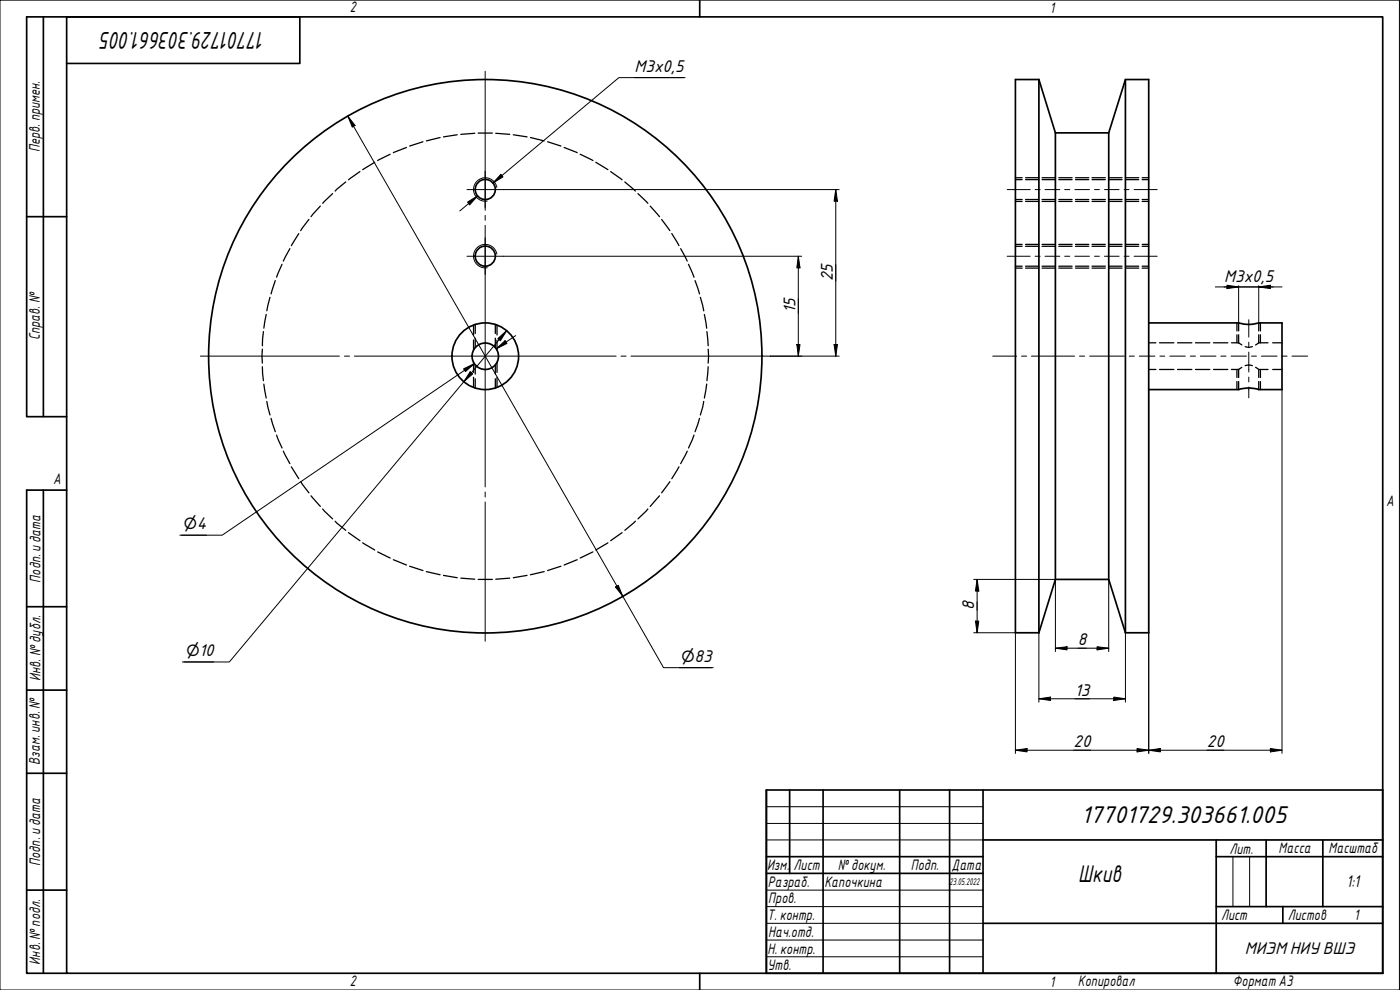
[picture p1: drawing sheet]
<svg xmlns="http://www.w3.org/2000/svg" width="420mm" height="297mm" viewBox="0 0 420 297" stroke-linecap="round" stroke-linejoin="round" font-family="sans-serif">
<g fill="none" stroke="#000" stroke-width=".38">
<path d="M142.5 40l-4.2 .3M143.5 39.9h4.3M148.8 40l4.2 .3M99.8 58.1l-3 2.9M103.8 54.6l-3.2 2.7M108 51.5l-3.4 2.5M112.5 48.7l-3.7 2.2M117.1 46.3l-3.8 1.9M122 44.2l-4 1.6M126.9 42.5l-4 1.3M132.1 41.3l-4.1 1M137.2 40.4l-4.1 .7"/>
<path d="M154.1 40.4l4.1 .7M159.2 41.3l4.1 1M164.3 42.5l4 1.3M169.3 44.2l3.9 1.6M174.1 46.3l3.8 1.9M178.8 48.7l3.6 2.2M183.3 51.5l3.4 2.5M187.5 54.6l3.2 2.7M191.5 58.1l2.9 2.9M304.7 59.9h2.1M304.7 53.9h2.1M304.7 53.3h2.1"/>
<path d="M307.8 59.9h4M307.8 53.9h4M307.8 53.3h4M312.7 59.9h4M312.7 53.9h4M312.7 53.3h4M317.8 59.9h4M317.8 53.9h4M317.8 53.3h4M322.8 59.9h4M322.8 53.9h4M322.8 53.3h4"/>
<path d="M327.7 59.9h4M327.7 53.9h4M327.7 53.3h4M332.7 59.9h4M332.7 53.9h4M332.7 53.3h4M337.8 59.9h4M337.8 53.9h4M337.8 53.3h4M342.8 59.9h1.9M342.8 53.9h1.9M342.8 53.3h1.9"/>
<path d="M84.6 79.3l-1.6 3.9M87 74.6l-2 3.7M89.7 70.1l-2.3 3.6M92.7 65.8l-2.5 3.4M96.1 61.8l-2.8 3.2M195.1 61.8l2.8 3.2M198.6 65.8l2.4 3.4M201.6 70.1l2.2 3.6M204.3 74.6l1.9 3.7M206.6 79.3l1.7 3.9M304.7 79.9h2.1M304.7 73.9h2.1"/>
<path d="M304.7 60.4h2.1M304.7 73.3h2.1M307.8 79.9h4M307.8 73.9h4M307.8 60.4h4M307.8 73.3h4M312.7 79.9h4M312.7 73.9h4M312.7 60.4h4M312.7 73.3h4M317.8 79.9h4M317.8 73.9h4"/>
<path d="M317.8 60.4h4M317.8 73.3h4M322.8 79.9h4M322.8 73.9h4M322.8 60.4h4M322.8 73.3h4M327.7 79.9h4M327.7 73.9h4M327.7 60.4h4M327.7 73.3h4M332.7 79.9h4M332.7 73.9h4"/>
<path d="M332.7 60.4h4M332.7 73.3h4M337.8 79.9h4M337.8 73.9h4M337.8 60.4h4M337.8 73.3h4M342.8 79.9h1.9M342.8 73.9h1.9M342.8 60.4h1.9M342.8 73.3h1.9M79.1 99.5l-.4 4.2M79.9 94.3l-.7 4.2"/>
<path d="M81 89.2l-.9 4.1M82.6 84.2l-1.3 4M142.1 97.5v3M142.6 97.3v2.8M148.7 97.3v2.8M149.2 97.5v3M208.6 84.2l1.3 4M210.2 89.2l1 4.1M211.4 94.3l.7 4.2M212.2 99.5l.3 4.2M304.7 80.4h2.1M307.8 80.4h4"/>
<path d="M312.7 80.4h4M317.8 80.4h4M322.8 80.4h4M327.7 80.4h4M332.7 80.4h4M337.8 80.4h4M342.8 80.4h1.9M371.2 96.9v2.4M371.7 96.9v2.4M377.8 96.9v2.4M378.3 96.9v2.4M78.7 110l.4 4.2"/>
<path d="M78.7 104.8v4.2M79.2 115.2l.7 4.2M142.1 102v3M142.1 108.7v3M142.1 113.2v3M142.6 101.5v2.8M142.6 109.5v2.8M142.6 113.7v2.7M148.7 101.5v2.8M148.7 109.5v2.8M148.7 113.7v2.7M149.2 102v3"/>
<path d="M149.2 108.7v3M149.2 113.2v3M212.1 115.2l-.7 4.2M212.5 110l-.3 4.2M212.5 104.8v4.2M344.7 110.9h2.2M344.7 102.9h2.2M348 110.9h4.3M348 102.9h4.3M353.4 110.9h4.3M353.4 102.9h4.3M358.8 110.9h4.3"/>
<path d="M358.8 102.9h4.3M364.2 110.9h4.3M364.2 102.9h4.3M369.6 110.9h2.1M369.6 102.9h2.1M371.2 100.4v2.5M371.2 110.9v2.4M371.2 114.5v2.4M371.7 102.9l1 .6M371.7 100.4v2.5M371.7 110.9v2.4M371.7 114.5v2.4"/>
<path d="M372.7 110.2l-1 .7M373.7 104a2.42 2.42 0 0 0 2.2 0M373.7 109.7l1.1-.2 1.1 .2M376.8 110.2l1 .7M377.8 102.9l-1 .6M377.8 100.4v2.5M377.8 110.9v2.4M377.8 114.5v2.4M377.8 110.9h2.8M377.8 102.9h2.8M378.3 100.4v2.5M378.3 110.9v2.4"/>
<path d="M378.3 114.5v2.4M382 110.9h2.7M382 102.9h2.7M80.1 120.4l.9 4.1M81.3 125.5l1.3 4M83 130.5l1.6 3.9M85 135.4l2 3.7M206.2 135.4l-1.9 3.7M208.3 130.5l-1.7 3.9M209.9 125.5l-1.3 4M211.2 120.4l-1 4.1M87.4 140.1l2.3 3.5"/>
<path d="M90.2 144.5l2.5 3.4M93.3 148.8l2.8 3.1M96.8 152.7l3 3M100.6 156.4l3.2 2.7M104.6 159.8l3.4 2.4M186.7 159.8l-3.4 2.4M190.7 156.4l-3.2 2.7M194.4 152.7l-2.9 3M197.9 148.8l-2.8 3.1M201 144.5l-2.4 3.4M203.8 140.1l-2.2 3.5M108.8 162.9l3.7 2.1"/>
<path d="M113.3 165.6l3.8 1.8M118 167.9l4 1.6M122.9 169.9l4 1.3M128 171.5l4.1 1M133.1 172.6l4.1 .7M138.3 173.5l4.2 .3M143.5 173.8h4.3M153 173.5l-4.2 .3M158.2 172.6l-4.1 .7M163.3 171.5l-4.1 1M168.3 169.9l-4 1.3M173.2 167.9l-3.9 1.6"/>
<path d="M177.9 165.6l-3.8 1.8M182.4 162.9l-3.6 2.1"/>
</g>
<g fill="none" stroke="#000" stroke-width=".51">
<path d="M311.8 23.9h-7.1v166h7.1M311.8 23.9v166M311.8 23.9l4.9 16M316.7 39.9v133.9M316.7 39.9h16M332.7 39.9l5.1-16h6.9v166h-6.9M332.7 39.9v133.9M337.8 23.9v166M344.7 96.9h27a10.5 10.5 0 0 0 6.1 0h6.9v20h-6.9a9.2 9.2 0 0 0-6.1 0h-27M316.7 173.8h16l5.1 16.1M316.7 173.8l-4.9 16.1"/>
<circle cx="145.6" cy="56.9" r="3"/>
<circle cx="145.6" cy="76.9" r="3"/>
<circle cx="145.6" cy="106.9" r="83"/>
<circle cx="145.6" cy="106.9" r="4"/>
<circle cx="145.6" cy="106.9" r="10"/>
</g>
<path d="M149.1 56.2a3.5 3.5 0 0 0-4.1-2.8 3.5 3.5 0 0 0-2.8 4.1 3.5 3.5 0 0 0 4 2.8M149.1 76.2a3.5 3.5 0 0 0-4.1-2.8 3.5 3.5 0 0 0-2.8 4.1 3.5 3.5 0 0 0 4 2.8" fill="none" stroke="#000" stroke-width=".3"/>
<path d="M20 5.1h395v286.9h-395zM210 0v5.1M210 292v5" fill="none" stroke="#000" stroke-width=".51"/>
<path d="M0 0h420v297h-420z" fill="none" stroke="#000" stroke-width=".3"/>
<g fill="none" stroke="#000" stroke-width=".51">
<path d="M230 237h185v55h-185zM237 237v25.1M247 237v55M270 237v55M285 237v55M295 237v55M230 257h65M295 252h120M365 257h50M365 252v40M380 252v20M397 252v20"/>
<path d="M230 262.1h65M295 277h120M365 272h50M385 272v5"/>
</g>
<path d="M230 242h65M230 247.1h65M230 252h65M370 257v15M375 257v15M230 267.1h65M230 272h65M230 277h65M230 282.1h65M230 287.1h65" fill="none" stroke="#000" stroke-width=".3"/>
<path d="M13 5.1v119.9M20 19h70v-13.9h-82v119.9h12M8 65h12M13 147.1v144.9M20 147.1h-12v144.9h12M8 182h12M8 207.1h12M8 232h12M8 267.1h12" fill="none" stroke="#000" stroke-width=".51"/>
<g fill="none" stroke="#000" stroke-width=".3">
<path d="M302.3 56.9h6.9M310.6 56.9h1.6M313.6 56.9h4.5M319.5 56.9h1.6M322.6 56.9h4.4M328.5 56.9h1.4M331.5 56.9h4.4M337.4 56.9h1.4M340.4 56.9h6.9M302.3 76.9h6.9M310.6 76.9h1.6M313.6 76.9h4.5"/>
<path d="M319.5 76.9h1.6M322.6 76.9h4.4M328.5 76.9h1.4M331.5 76.9h4.4M337.4 76.9h1.4M340.4 76.9h6.9M374.8 95.9v5.2M297.9 106.9h7.2M306.6 106.9h1.5M309.6 106.9h12.9M324 106.9h1.5M327 106.9h10.4"/>
<path d="M338.9 106.9h1.5M341.9 106.9h4.7M348.1 106.9h1.5M351.1 106.9h4.6M357.3 106.9h1.5M360.2 106.9h4.7M366.4 106.9h1.5M369.4 106.9h4.7M374.8 102.7v1.5M374.8 105.6v6M374.8 113.1v1.5M374.8 116.1v3.3"/>
<path d="M375.6 106.9h1.5M378.6 106.9h4.7M384.7 106.9h1.6M387.7 106.9h4.7"/>
</g>
<g fill="none" stroke="#000" stroke-width=".3">
<path d="M145.6 21.4v41.7M140.1 56.9h11M145.6 51.4v10.9M140.1 76.9h11M145.6 71.4v10.9M145.6 64.6v1.5M145.6 67.6v78.5M60.1 106.9h41.8M103.4 106.9h1.5M106.4 106.9h78.5M186.4 106.9h1.5M189.4 106.9h41.7"/>
<path d="M145.6 147.6v1.5M145.6 150.6v41.8"/>
</g>
<g fill="none" stroke="#000" stroke-width=".3">
<path d="M104.4 34.8l2.2 2.8-.9 .5zM104.4 34.8l94.7 165.5h15M190.4 23.3h14.8M205.6 23.3h-19.9l-37.7 31.6 2.6-2.2M143.3 58.8l-5.3 4.5M150.3 52.3l.6 .8-2.9 1.8zM151.1 56.9h100.7M250.8 56.9l.5 3.5h-1zM250.8 56.9v50M140.3 60.6l3-1.8-2.3 2.7zM151.1 76.9h89.5M239.6 76.9l.5 3.5h-1z"/>
<path d="M239.6 76.9v30M152.1 99.2l-83.3 99.4h-14.1M364.7 86.1h20M368.2 85.6l3.5 .5-3.5 .5zM371.7 85.7v11.2M377.8 86.1l3.5-.5v1zM377.8 85.7v11.2M139.1 110.7l3.2-1.6-2.6 2.4zM139.4 111.1l2.9-2-75.6 51.5h-12.7M141.1 111.6l.8 .6-2.7 2.3zM149 104.6l2.6-2.4 .5 .8zM149.4 101.6l2.7-2.4-1.9 3z"/>
<path d="M154.7 100.7l-5.7 3.9M231.1 106.9h20.7M239.1 103.4h1l-.5 3.5zM250.3 103.4h1l-.5 3.5zM344.7 116.9v109.1M384.7 116.9v109.1M54.5 160.6h7.5M184.7 176.1l.8-.5 1.4 3.3zM292.2 173.8h24.5v21.7M293.2 173.8l.6 3.5h-1.1zM293.2 173.8v16.1M332.7 173.8v21.7"/>
<path d="M55.2 198.6h8.9M292.2 189.9h12.5v36.1M292.7 186.4h1.1l-.6 3.5zM311.8 189.9v20.8M316.7 194.5l3.5-.5v1zM316.7 194.5h16M329.2 194l3.5 .5-3.5 .5zM337.8 189.9v20.8M203.8 200.3h9.8M311.8 209.7l3.5-.5v1zM311.8 209.7h26M334.3 209.2l3.5 .5-3.5 .5z"/>
<path d="M304.7 225.1l3.5-.5v1zM304.7 225.1h80M341.2 224.6l3.5 .5-3.5 .5zM344.7 225.1l3.5-.5v1zM381.3 224.6l3.4 .5-3.4 .5z"/>
</g>
<g fill="#000">
<path d="M104.4 34.8l2.2 2.8-.9 .5z" fill-rule="evenodd"/>
<path d="M150.3 52.3l.6 .8-2.9 1.8z" fill-rule="evenodd"/>
<path d="M140.3 60.6l3-1.8-2.3 2.7z" fill-rule="evenodd"/>
<path d="M250.8 56.9l.5 3.5h-1z" fill-rule="evenodd"/>
<path d="M239.6 76.9l.5 3.5h-1z" fill-rule="evenodd"/>
<path d="M368.2 85.6l3.5 .5-3.5 .5z" fill-rule="evenodd"/>
<path d="M377.8 86.1l3.5-.5v1z" fill-rule="evenodd"/>
<path d="M139.1 110.7l3.2-1.6-2.6 2.4z" fill-rule="evenodd"/>
<path d="M141.1 111.6l.8 .6-2.7 2.3z" fill-rule="evenodd"/>
<path d="M149.4 101.6l2.7-2.4-1.9 3z" fill-rule="evenodd"/>
<path d="M149 104.6l2.6-2.4 .5 .8z" fill-rule="evenodd"/>
<path d="M239.1 103.4h1l-.5 3.5z" fill-rule="evenodd"/>
<path d="M250.3 103.4h1l-.5 3.5z" fill-rule="evenodd"/>
<path d="M184.7 176.1l.8-.5 1.4 3.3z" fill-rule="evenodd"/>
<path d="M293.2 173.8l.6 3.5h-1.1z" fill-rule="evenodd"/>
<path d="M292.7 186.4h1.1l-.6 3.5z" fill-rule="evenodd"/>
<path d="M316.7 194.5l3.5-.5v1z" fill-rule="evenodd"/>
<path d="M329.2 194l3.5 .5-3.5 .5z" fill-rule="evenodd"/>
<path d="M311.8 209.7l3.5-.5v1z" fill-rule="evenodd"/>
<path d="M334.3 209.2l3.5 .5-3.5 .5z" fill-rule="evenodd"/>
<path d="M304.7 225.1l3.5-.5v1z" fill-rule="evenodd"/>
<path d="M341.2 224.6l3.5 .5-3.5 .5z" fill-rule="evenodd"/>
<path d="M344.7 225.1l3.5-.5v1z" fill-rule="evenodd"/>
<path d="M381.3 224.6l3.4 .5-3.4 .5z" fill-rule="evenodd"/>
</g>
<g font-size="7">
<text x="79.6" y="9.5" transform="rotate(180 79.6 9.5)">17701729.303661.005</text>
<text x="324.5" y="246.9">17701729.303661.005</text>
<text x="323.6" y="264.6">Шкив</text>
</g>
<g font-size="4.9">
<text x="190.4" y="21.5">М3х0,5</text>
<text x="249.9" y="84.4" transform="rotate(-90 249.9 84.4)">25</text>
<text x="367.3" y="84.5">М3х0,5</text>
<text x="238.8" y="94" transform="rotate(-90 238.8 94)">15</text>
<text x="54.5" y="158.9">⌀4</text>
<text x="292.4" y="183.1" transform="rotate(-90 292.4 183.1)">8</text>
<text x="55.2" y="197">⌀10</text>
<text x="323.5" y="193.7">8</text>
<text x="203.8" y="198.7">⌀83</text>
<text x="322.6" y="208.8">13</text>
<text x="322.2" y="224.2">20</text>
<text x="362.2" y="224.2">20</text>
<text x="404.1" y="266.2">1:1</text>
<text x="373.6" y="286.2">МИЭМНИУВШЭ</text>
</g>
<g font-size="4.4">
<text x="105" y="3.7">2</text>
<text x="315" y="3.8">1</text>
<text x="11.9" y="45.6" transform="rotate(-90 11.9 45.6)">Перв. примен.</text>
<text x="12" y="102.2" transform="rotate(-90 12 102.2)">Справ. №</text>
<text x="16" y="145.2">A</text>
<text x="416" y="151.7">A</text>
<text x="12.2" y="174.8" transform="rotate(-90 12.2 174.8)">Подп. идата</text>
<text x="12.2" y="204.3" transform="rotate(-90 12.2 204.3)">Инв. №дубл.</text>
<text x="12" y="229.5" transform="rotate(-90 12 229.5)">Взам. инв. №</text>
<text x="369" y="256.1">Лит.</text>
<text x="383.7" y="256.1">Масса</text>
<text x="398.7" y="256.1">Масштаб</text>
<text x="12.1" y="259.8" transform="rotate(-90 12.1 259.8)">Подп. идата</text>
<text x="230.2" y="261.1">Изм.</text>
<text x="238.2" y="261.1">Лист</text>
<text x="251.5" y="261">№докум.</text>
<text x="273.4" y="261.2">Подп.</text>
<text x="285.6" y="261.2">Дата</text>
<text x="230.4" y="266.1">Разраб.</text>
<text x="247.4" y="266.1">Капочкина</text>
<text x="230.6" y="271.1">Пров.</text>
<text x="230.3" y="276.1">Т. контр.</text>
<text x="230.5" y="281.1">Нач.отд.</text>
<text x="366.5" y="276.1">Лист</text>
<text x="386.5" y="276.1">Листов</text>
<text x="406.4" y="276">1</text>
<text x="230.4" y="286.1">Н. контр.</text>
<text x="12.1" y="289.4" transform="rotate(-90 12.1 289.4)">Инв. №подл.</text>
<text x="230.3" y="291.1">Утв.</text>
<text x="105" y="295.9">2</text>
<text x="315" y="296.1">1</text>
<text x="323.5" y="295.8">Копировал</text>
<text x="370" y="295.8">Формат А3</text>
</g>
<text font-size="2.8" x="285" y="265.5">23.05.2022</text>
</svg>
